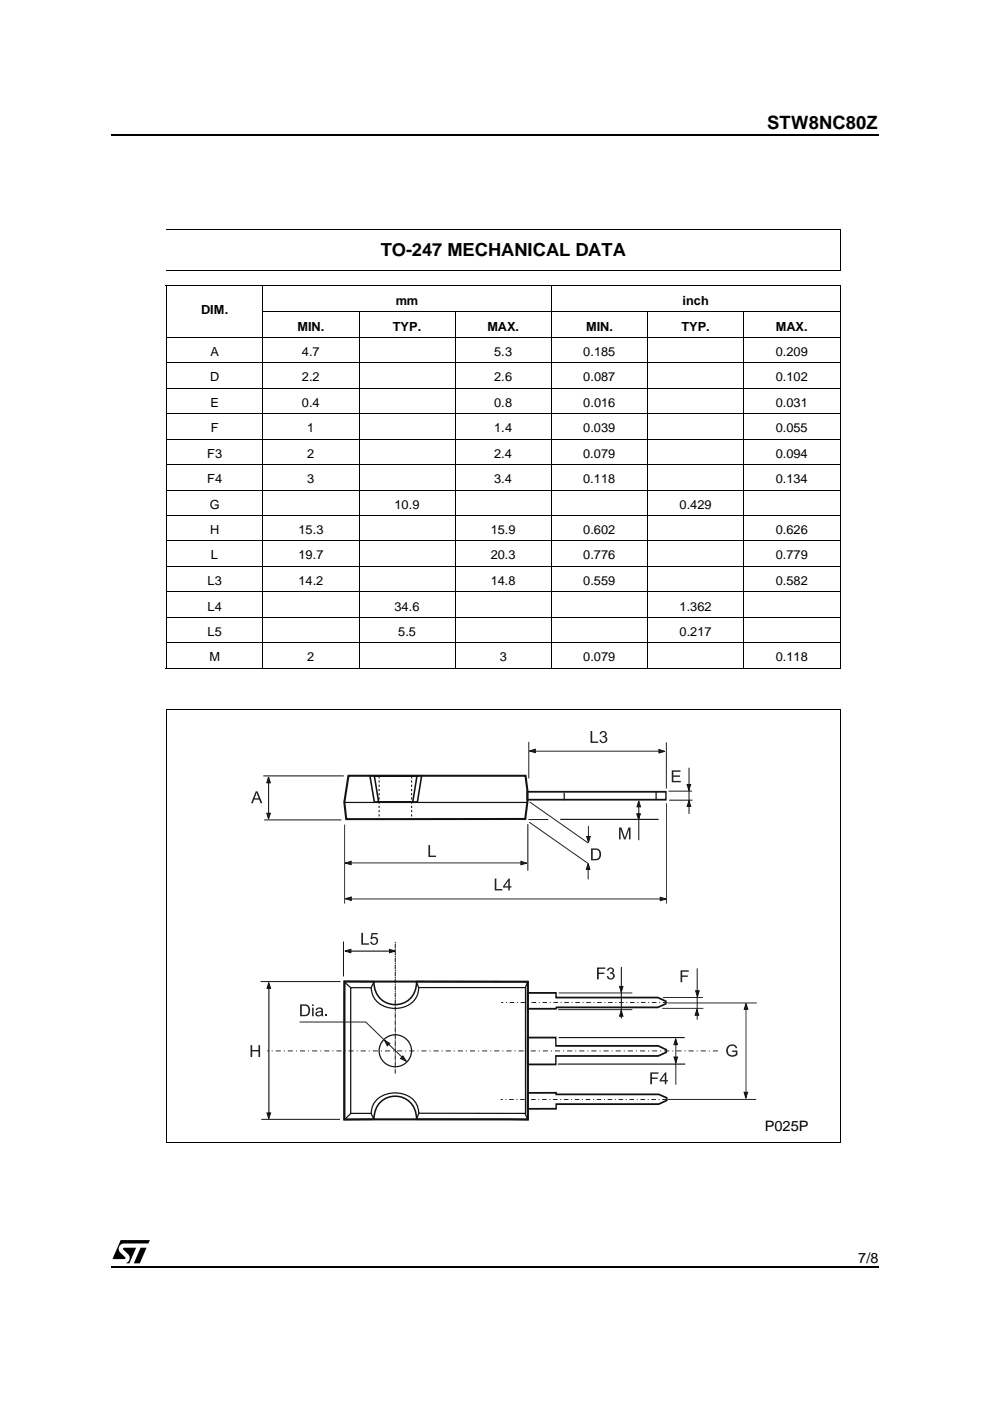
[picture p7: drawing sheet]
<svg xmlns="http://www.w3.org/2000/svg" width="210mm" height="297mm" viewBox="0 0 210 297" stroke-linecap="round" stroke-linejoin="round" font-family="sans-serif">
<path d="M23.6 28.4l.1 .3zM186.3 28.4l.1 .3zM23.6 268.4l.1 .3zM186.3 268.4l.1 .3z" fill="#000"/>
<path d="M23.7 28.5h162.6M23.7 268.6h162.6" fill="none" stroke="#000" stroke-width=".25"/>
<path d="M23.7 262.9h8.1v4.9h-8.1z" fill="#fff"/>
<path d="M26.1 264.6l2.8-.1-1.5 3.4-.7-.1a1.17 1.17 0 0 0 .5-1.9l-1.1-1zM29.8 264.5h1.3l-1.5 3.4h-1.2zM25.6 262.9h6.2l-.3 .7h-5.2a1.12 1.12 0 0 0-1.1 .8 1.12 1.12 0 0 0 .3 1.2l1.1 1-.1 .3-2.7 .1z" fill="#000"/>
<path d="M23.7 32.2h163.7v227.5h-163.7z" fill="#fff"/>
<g fill="none" stroke="#000" stroke-width=".21">
<path d="M35.2 60.6h143.1M35.3 60.5v81.3M35.3 71.5h142.8M35.3 76.9h142.8M55.7 66.1h122.4M55.7 60.7v81M76.1 66.2v75.5M96.5 66.2v75.5M116.9 60.7v81M137.3 66.2v75.5M157.7 66.2v75.5M178.3 60.5v81.3"/>
<path d="M35.3 82.3h142.8M35.3 87.7h142.8M35.3 93.1h142.8M35.3 98.5h142.8M35.3 103.9h142.8M35.3 109.3h142.8M35.3 114.7h142.8M35.3 120.1h142.8M35.3 125.5h142.8M35.3 130.9h142.8M35.3 136.3h142.8M35.2 141.8h143.1"/>
<path d="M35.2 150.4h143M35.3 150.3v92M178.2 150.3v92M35.2 242.3h143"/>
</g>
<g fill="#231f20" stroke="#0e1313" stroke-width=".21">
<path d="M57 208.3l.4 1.3h-.8z" fill-rule="evenodd"/>
<path d="M56.6 236h.8l-.4 1.2z" fill-rule="evenodd"/>
<path d="M73.1 201.6l1.3-.3v.7z" fill-rule="evenodd"/>
<path d="M82.6 201.3l1.2 .3-1.2 .4z" fill-rule="evenodd"/>
<path d="M158.2 212.8l.4 1.2h-.8z" fill-rule="evenodd"/>
<path d="M131.4 209.1h.7l-.4 1.3z" fill-rule="evenodd"/>
<path d="M147.8 214l.3 1.3h-.7z" fill-rule="evenodd"/>
<path d="M131.7 214.2l.4 1.3h-.7z" fill-rule="evenodd"/>
<path d="M147.5 210.1h.7l-.3 1.2z" fill-rule="evenodd"/>
<path d="M157.8 231.6h.7l-.4 1.2z" fill-rule="evenodd"/>
<path d="M143.3 220.2l.3 1.3h-.7z" fill-rule="evenodd"/>
<path d="M142.9 224.1h.8l-.4 1.2z" fill-rule="evenodd"/>
<path d="M135.4 169.8l.4 1.3h-.7z" fill-rule="evenodd"/>
<path d="M145.7 166.3h.7l-.3 1.3z" fill-rule="evenodd"/>
<path d="M146.1 169.7l.4 1.3h-.8z" fill-rule="evenodd"/>
<path d="M135 172.5h.8l-.4 1.3z" fill-rule="evenodd"/>
<path d="M140 190.2l1.3 .4-1.3 .4z" fill-rule="evenodd"/>
<path d="M73.2 190.6l1.3-.4v.7z" fill-rule="evenodd"/>
<path d="M110.4 182.6l1.3 .4-1.3 .4z" fill-rule="evenodd"/>
<path d="M73.2 183l1.2-.4v.7z" fill-rule="evenodd"/>
<path d="M56.6 172.4h.7l-.4 1.3z" fill-rule="evenodd"/>
<path d="M56.9 164.7l.4 1.3h-.7z" fill-rule="evenodd"/>
</g>
<path d="M73.9 164.5h37.5l.4 3.3v2l-.4 3.8-38 .1-.4-3.6zM73 208.1h38.9v29.3h-38.9z" fill="none" stroke="#0e1313" stroke-width=".44"/>
<g fill="none" stroke="#0e1313" stroke-width=".21">
<path d="M56 173.8h16.4M57 165.7v6.7M72.9 164.5h-17.1M73.1 174.8v16.8M111.9 174.7v9.9M118.8 173.7h20.8M135.4 170.5v7.6M141.3 170.3v21.3M141.7 167.7h5M141.9 169.7h4.9M146.1 162.8v9.8M72.8 199.6v7.4"/>
<path d="M83.8 199.6v26.2M55.2 208.1h17M57 209.3v27.2M74.3 201.6h9.4M118.4 214.1h15.7M118.5 220h26.7M131.7 205v10.9M134.1 210.5h-15.6M140.4 213.8h8.7M140.5 211.5h8.5M141.6 212.6h18.9M147.8 205.3v10.9"/>
<path d="M55.4 237.3h16.7M118.3 225.6h27M141.6 233.1h18.7M143.3 220.5v9.5"/>
</g>
<path d="M111.8 167.9h29.4v1.7h-29.4zM111.9 210.5h6v1h21.6l1.7 .8v.5l-1.7 .8h-21.5l-.1 .3h-6zM111.9 220h6v1.7h21.7l1.7 .9v.5l-1.7 .8h-21.7v1.8h-6zM111.9 231.7h6v.3h21.8l1.7 .8v.5l-1.7 .8h-21.8v1h-6z" fill="none" stroke="#0e1313" stroke-width=".34"/>
<g fill="none" stroke="#0e1313" stroke-width=".26">
<path d="M73 170.1h38.9M119.6 168.1v1.5M139.1 167.9v1.5M73.1 208.3l1.2 1.1M74.4 209.4h4.3a4.8 4.8 0 0 0 6.1 4.3 4.3 4.3 0 0 0 4-4.3h22.6v26.7l-22.6-.1a4.5 4.5 0 0 0-5.1-4.3 4.6 4.6 0 0 0-5 4.4h-4.3zM79.3 208.1l-.6 1.3M88.2 208.1l.6 1.3M111.9 208.2l-.5 1.2M74.5 236l-1.4 1.3M78.7 236.1l.6 1.3M88.8 236l-.5 1.3M111.3 236l.6 1.3"/>
<circle cx="83.8" cy="222.8" r="3.4"/>
</g>
<path d="M158.2 213.6v19.3" fill="none" stroke="#0e1313" stroke-width=".27"/>
<path d="M78.4 164.5h11l-.9 5.5h-9.1zM79.4 164.5h9l-.9 5.5h-7.2zM73 208.1h6.3a4.5 4.5 0 0 0 4.5 4.9 4.5 4.5 0 0 0 4.5-4.9h23.6v29.3l-23.6-.1a4.5 4.5 0 0 0-4.5-4.9 4.5 4.5 0 0 0-4.5 4.9l-6.3 .1z" fill="none" stroke="#0e1313" stroke-width=".33"/>
<path d="M80.4 164.6v9M87.3 164.6v9" fill="none" stroke="#0e1313" stroke-width=".23" stroke-dasharray=".5 .5 .5 .5 .5 .5" stroke-linecap="butt"/>
<path d="M83.8 227.6v-28" fill="none" stroke="#0e1313" stroke-width=".21" stroke-dasharray=".9 .2 .2 .2" stroke-linecap="butt"/>
<path d="M152.2 222.8h-95.6" fill="none" stroke="#0e1313" stroke-width=".21" stroke-dasharray="1 .6 .2 .6" stroke-linecap="butt"/>
<g fill="#231f20">
<path d="M53.1 221.6h.4v1h1.3v-1h.3v2.5h-.3v-1.2h-1.3v1.2h-.4z" fill-rule="evenodd"/>
<path d="M54.2 167.8l-1 2.5h.4l.3-.8h1l.3 .8h.4l-1-2.5zM54.4 168l.4 1.3h-.8z" fill-rule="evenodd"/>
<path d="M104.9 186.3h.3v2.2h1.3v.3h-1.6z" fill-rule="evenodd"/>
<path d="M107.8 186.3l-1.1 1.6v.3h1.1v.6h.3v-.6h.3v-.3h-.3v-1.6zM107.8 186.8v1.1h-.8z" fill-rule="evenodd"/>
<path d="M142.4 163.3h1.9v.3h-1.5v.8h1.4v.3h-1.4v.9h1.5v.3h-1.9z" fill-rule="evenodd"/>
</g>
<path d="M74.3 190.6h65.8M74.3 183h36.5" fill="none" stroke="#231f20" stroke-width=".21"/>
<g fill="#231f20">
<path d="M90.8 179.2h.4v2.2h1.3v.3h-1.7z" fill-rule="evenodd"/>
<path d="M131.3 175.5h.5l.7 2.1 .7-2.1h.5v2.5h-.3v-2.1l-.8 2.1h-.3l-.7-2.2v2.2h-.3z" fill-rule="evenodd"/>
</g>
<path d="M112 173.8h4.3M112.2 174.3l12.4 8.7M112.3 170l12.4 8.7" fill="none" stroke="#231f20" stroke-width=".21"/>
<path d="M125.3 179.9v2.5a1.92 1.92 0 0 0 1.9-.4 1.28 1.28 0 0 0 .2-1.4 1.28 1.28 0 0 0-1.2-.7zM125.7 180.2a1.05 1.05 0 0 1 1.4 .9 1.05 1.05 0 0 1-1.4 1z" fill-rule="evenodd" fill="#231f20"/>
<path d="M124.8 175.1v3.3M124.7 183.1v3.3" fill="none" stroke="#231f20" stroke-width=".21"/>
<g fill="#231f20" stroke="#0e1313" stroke-width=".21">
<path d="M124.7 183.1l.4 1.2h-.8z" fill-rule="evenodd"/>
<path d="M124.4 177.3h.7l-.3 1.3z" fill-rule="evenodd"/>
</g>
<g fill="#231f20">
<path d="M76.6 197.8h.4v2.2h1.2v.3h-1.6z" fill-rule="evenodd"/>
<path d="M78.8 197.8h1.3v.3h-1.1l-.1 .7a.85 .85 0 0 1 1.2 .4 .85 .85 0 0 1-.5 1.1 .85 .85 0 0 1-1.1-.7h.3l.1 .3a.56 .56 0 0 0 .8-.1 .56 .56 0 0 0-.1-.8 .56 .56 0 0 0-.8 .1h-.3z" fill-rule="evenodd"/>
<path d="M144.3 205.7h1.7v.3h-1.4v.8h1.2v.3h-1.2v1.2h-.3z" fill-rule="evenodd"/>
<path d="M137.9 227.4h1.7v.3h-1.4v.8h1.2v.2h-1.2v1.2h-.3z" fill-rule="evenodd"/>
<path d="M141 227.4l-1.2 1.6v.3h1.2v.6h.3v-.6h.3v-.3h-.3v-1.6zM141 227.9v1.1h-.8z" fill-rule="evenodd"/>
<path d="M126.6 205.1h1.7v.3h-1.4v.8h1.2v.3h-1.2v1.1h-.3z" fill-rule="evenodd"/>
<path d="M129 205.2a.67 .67 0 0 1 1 .1 .67 .67 0 0 1-.1 1 .77 .77 0 0 1 .4 1.1 .77 .77 0 0 1-1.2 .2l-.4-.6 .3-.1 .2 .4 .3 .1a.52 .52 0 0 0 .5-.6 .52 .52 0 0 0-.7-.3v-.3l.5-.2 .1-.2a.44 .44 0 0 0-.5-.4 .44 .44 0 0 0-.4 .4h-.3z" fill-rule="evenodd"/>
<path d="M154.3 221.8a1.13 1.13 0 0 1 2 .4l-.3 .1a.93 .93 0 0 0-1.3-.4 .93 .93 0 0 0-.3 1.3l.4 .4 .8 .1 .4-.2v-.5h-.7v-.3h1v1a1.38 1.38 0 0 1-1.9 0 1.38 1.38 0 0 1-.1-1.9z" fill-rule="evenodd"/>
</g>
<path d="M141.5 212.5h-35.2M141.4 233.1h-35.2" fill="none" stroke="#231f20" stroke-width=".21" stroke-dasharray="1 .6 .2 .6" stroke-linecap="butt"/>
<path d="M112.1 157.3v7.7M112.6 159.3h28.1M141.3 157.4v9.8" fill="none" stroke="#231f20" stroke-width=".21"/>
<g fill="#231f20" stroke="#0e1313" stroke-width=".21">
<path d="M139.7 158.9l1.3 .4-1.3 .3z" fill-rule="evenodd"/>
<path d="M112.2 159.2l1.3-.3v.7z" fill-rule="evenodd"/>
</g>
<g fill="#231f20">
<path d="M125.2 155h.4v2.2h1.2v.3h-1.6z" fill-rule="evenodd"/>
<path d="M127.5 155.1a.67 .67 0 0 1 .9 .1 .67 .67 0 0 1-.1 .9 .77 .77 0 0 1 .4 1.1 .77 .77 0 0 1-1.1 .3l-.5-.7h.3l.2 .4 .3 .1a.52 .52 0 0 0 .5-.6 .52 .52 0 0 0-.7-.4v-.3l.5-.1 .1-.3a.44 .44 0 0 0-.4-.4 .44 .44 0 0 0-.5 .5l-.3-.1z" fill-rule="evenodd"/>
</g>
<path d="M63.5 216.7h14M77.5 216.7l8.7 8.4" fill="none" stroke="#231f20" stroke-width=".21"/>
<g fill="#231f20">
<path d="M63.6 212.9v2.6a1.92 1.92 0 0 0 1.9-.5 1.28 1.28 0 0 0 .2-1.3 1.28 1.28 0 0 0-1.2-.8zM64 213.2a1.05 1.05 0 0 1 1.4 1 1.05 1.05 0 0 1-1.4 1z" fill-rule="evenodd"/>
<path d="M66.2 213.6v1.9h.3v-1.9zM66.2 212.9v.4h.3v-.4z" fill-rule="evenodd"/>
<path d="M67.1 213.8l-.2 .4h.3l.1-.2a.55 .55 0 0 1 .8 .1l.1 .2-.3 .1a.72 .72 0 0 0-.8 .1 .72 .72 0 0 0-.1 .9l.7 .1 .5-.3v.3h.4l-.1-.8a.83 .83 0 0 0-.3-1.1 .83 .83 0 0 0-1.1 .2zM67.3 214.8l.9-.3a.53 .53 0 0 1-.3 .7 .53 .53 0 0 1-.7-.2z" fill-rule="evenodd"/>
<path d="M69 215.1h.4v.4h-.4z" fill-rule="evenodd"/>
</g>
<g fill="#231f20" stroke="#0e1313" stroke-width=".21">
<path d="M81.5 220.6l1.2 .6-.6 .5z" fill-rule="evenodd"/>
<path d="M85.4 223.9l.7 1.1-1.2-.6z" fill-rule="evenodd"/>
</g>
<path d="M35.2 48.7h143M35.2 57.3h143M35.3 48.6v8.7M178.2 48.6v8.7" fill="none" stroke="#000" stroke-width=".21"/>
<path d="M35.3 48.8h142.7v8.3h-142.7z" fill-rule="evenodd" fill="#fff"/>
<text font-size="3.9" x="162.7" y="27.4">STW8NC80Z</text>
<text font-size="3.8" x="80.7" y="54.2">TO-247 MECHANICAL DATA</text>
<g font-size="3">
<text x="162.2" y="239.7">P025P</text>
<text x="182" y="267.7">7/8</text>
</g>
<g font-size="2.7">
<text x="83.9" y="64.7">mm</text>
<text x="144.7" y="64.7">inch</text>
<text x="42.6" y="66.7">DIM.</text>
<text x="63.1" y="70.1">MIN.</text>
<text x="83.3" y="70.1">TYP.</text>
<text x="103.3" y="70.1">MAX.</text>
<text x="124.3" y="70.1">MIN.</text>
<text x="144.5" y="70.1">TYP.</text>
<text x="164.5" y="70.1">MAX.</text>
<text x="44.6" y="75.5">A</text>
<text x="64" y="75.5">4.7</text>
<text x="104.8" y="75.5">5.3</text>
<text x="123.7" y="75.5">0.185</text>
<text x="164.5" y="75.5">0.209</text>
<text x="44.5" y="80.9">D</text>
<text x="64" y="80.9">2.2</text>
<text x="104.8" y="80.9">2.6</text>
<text x="123.7" y="80.9">0.087</text>
<text x="164.5" y="80.9">0.102</text>
<text x="44.6" y="86.3">E</text>
<text x="64" y="86.3">0.4</text>
<text x="104.8" y="86.3">0.8</text>
<text x="123.7" y="86.3">0.016</text>
<text x="164.5" y="86.3">0.031</text>
<text x="44.7" y="91.6">F</text>
<text x="65.1" y="91.6">1</text>
<text x="104.8" y="91.6">1.4</text>
<text x="123.7" y="91.6">0.039</text>
<text x="164.5" y="91.6">0.055</text>
<text x="43.9" y="97">F3</text>
<text x="65.1" y="97">2</text>
<text x="104.8" y="97">2.4</text>
<text x="123.6" y="97">0.079</text>
<text x="164.5" y="97">0.094</text>
<text x="43.9" y="102.5">F4</text>
<text x="44.5" y="107.9">G</text>
<text x="65.1" y="102.5">3</text>
<text x="83.6" y="107.9">10.9</text>
<text x="104.8" y="102.5">3.4</text>
<text x="123.6" y="102.5">0.118</text>
<text x="144.1" y="107.9">0.429</text>
<text x="164.5" y="102.5">0.134</text>
<text x="44.5" y="113.2">H</text>
<text x="63.3" y="113.2">15.3</text>
<text x="104" y="113.2">15.9</text>
<text x="123.7" y="113.2">0.602</text>
<text x="164.5" y="113.2">0.626</text>
<text x="44.7" y="118.6">L</text>
<text x="63.3" y="118.6">19.7</text>
<text x="104" y="118.6">20.3</text>
<text x="123.7" y="118.6">0.776</text>
<text x="164.5" y="118.6">0.779</text>
<text x="44" y="124.1">L3</text>
<text x="63.3" y="124.1">14.2</text>
<text x="104" y="124.1">14.8</text>
<text x="123.7" y="124.1">0.559</text>
<text x="164.5" y="124.1">0.582</text>
<text x="44" y="129.4">L4</text>
<text x="83.6" y="129.4">34.6</text>
<text x="144.1" y="129.4">1.362</text>
<text x="44" y="134.8">L5</text>
<text x="84.4" y="134.8">5.5</text>
<text x="144.1" y="134.8">0.217</text>
<text x="44.4" y="140.2">M</text>
<text x="65.1" y="140.2">2</text>
<text x="106" y="140.2">3</text>
<text x="123.7" y="140.2">0.079</text>
<text x="164.5" y="140.2">0.118</text>
</g>
</svg>
